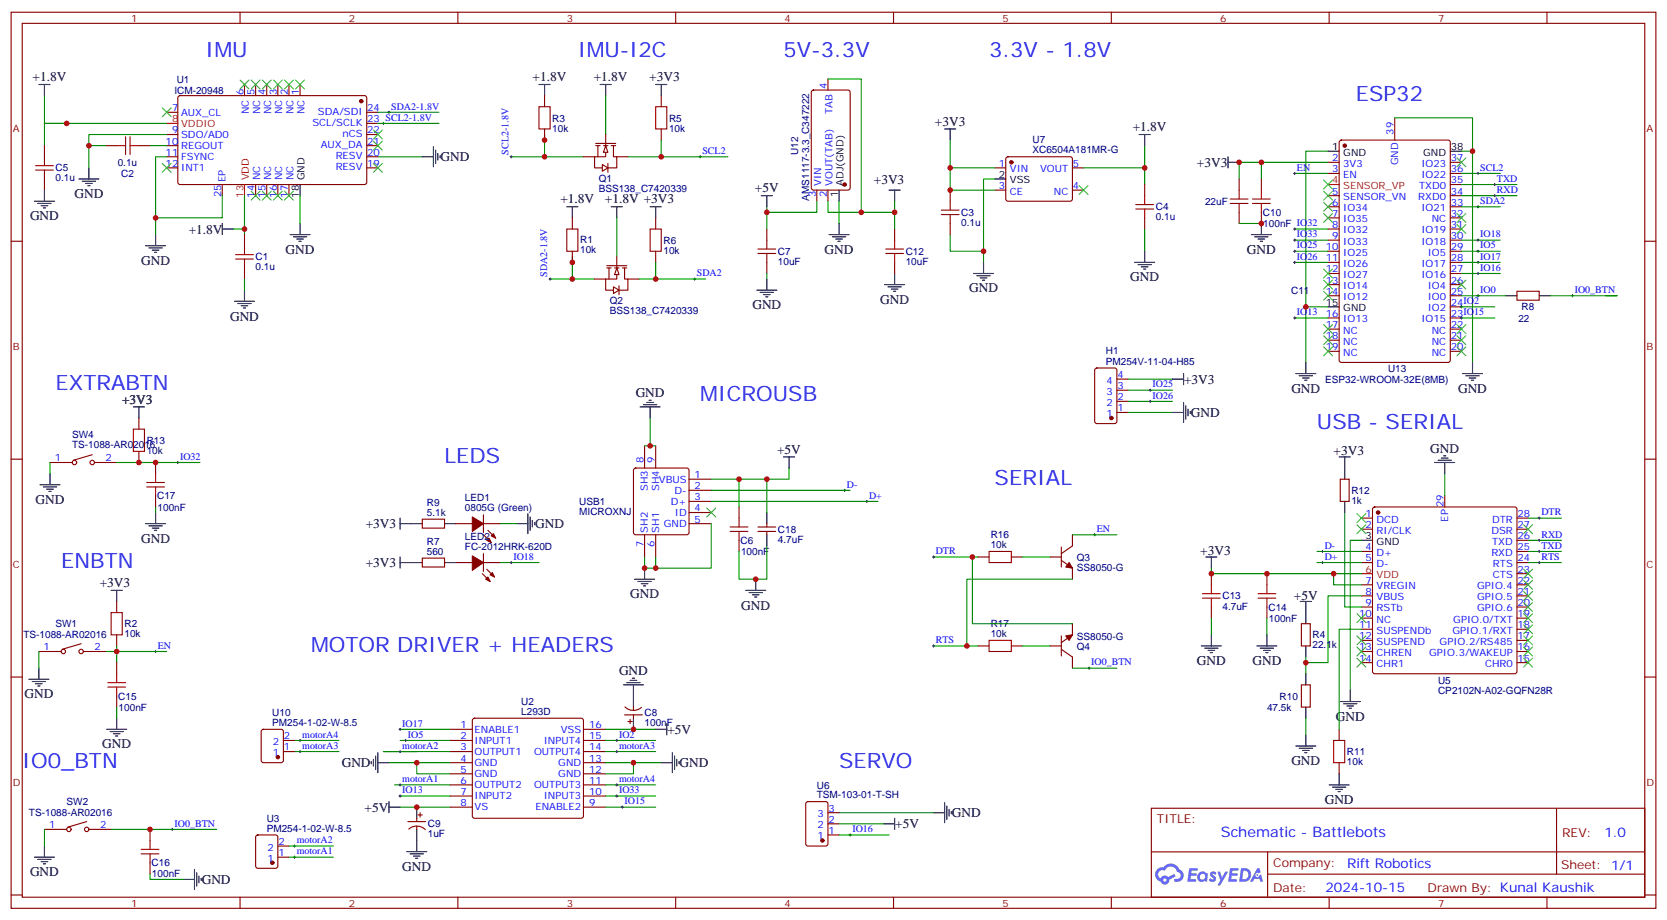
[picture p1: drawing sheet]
# EasyEDA schematic schematic.json
TITLE: Schematic - Battlebots; REV: 1.0; Date: 2024-10-15; Sheet: 1/1; Drawn By: Kunal Kaushik; Company: Rift Robotics

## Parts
C1  0.1u  [C0603]
C2  0.1u  [C0603]
C3  0.1u  [C0603]
C4  0.1u  [C0603]
C5  0.1u  [C0603]
C6  100nF  [C0603]
C7  10uF  [C0402]
C8  100nF  [CAP-TH_BD4.0-P1.50-D0.8-FD]
C9  1uF  [CAP-TH_BD4.0-P1.50-D0.8-FD]
C10  100nF  [C0603]
C11  22uF  [C0805]
C12  10uF  [C0402]
C13  4.7uF  [C0402]
C14  100nF  [C0603]
C15  100nF  [C0603]
C16  100nF  [C0603]
C17  100nF  [C0603]
C18  4.7uF  [C0603]
H1  PM254V-11-04-H85  [HDR-TH_4P-P2.54-V-F]
LED1  0805G (Green)  [LED0805-R-RD]
LED2  FC-2012HRK-620D  [LED0805-R-RD]
Q1  BSS138_C7420339  [SOT-23-3_L2.9-W1.3-P1.90-LS2.4-BR]
Q2  BSS138_C7420339  [SOT-23-3_L2.9-W1.3-P1.90-LS2.4-BR]
Q3  SS8050-G  [SOT-23-3_L2.9-W1.3-P1.90-LS2.4-BR]
Q4  SS8050-G  [SOT-23-3_L2.9-W1.3-P1.90-LS2.4-BR]
R1  10kΩ  [R0603]
R2  10kΩ  [R0603]
R3  10kΩ  [R0603]
R4  22.1kΩ  [R0402]
R5  10kΩ  [R0603]
R6  10kΩ  [R0603]
R7  560Ω  [R0402]
R8  22Ω  [R0402]
R9  5.1kΩ  [R0402]
R10  47.5kΩ  [R0402]
R11  10kΩ  [R0603]
R12  1kΩ  [R0402]
R13  10kΩ  [R0603]
R16  10kΩ  [R0603]
R17  10kΩ  [R0603]
SW1  TS-1088-AR02016  [SW-SMD_L3.9-W3.0-P4.45]
SW2  TS-1088-AR02016  [SW-SMD_L3.9-W3.0-P4.45]
SW4  TS-1088-AR02016  [SW-SMD_L3.9-W3.0-P4.45]
U1  ICM-20948  [QFN-24_L3.0-W3.0-P0.40-BL-EP]
U2  L293D  [DIP-16_L20.0-W6.4-P2.54-LS7.6-BL]
U3  PM254-1-02-W-8.5  [HDR-TH_2P-P2.54-H-F-W10.0-N]
U5  CP2102N-A02-GQFN28R  [QFN-28_L5.0-W5.0-P0.50-TL-EP3.3]
U6  TSM-103-01-T-SH  [HDR-SMD_3P-P2.54-H-M]
U7  XC6504A181MR-G  [SOT-25_L3.0-W1.6-P0.95-LS2.8-BR]
U10  PM254-1-02-W-8.5  [HDR-TH_2P-P2.54-H-F-W10.0-N]
U12  AMS1117-3.3_C347222  [SOT-223-4_L6.5-W3.5-P2.30-LS7.0-BR]
U13  ESP32-WROOM-32E(8MB)  [WIFI-SMD_ESP32-WROOM-32E]
USB1  MICROXNJ  [MICRO-USB-SMD_MICROXNJ]

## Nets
+1.8V: C1.1 C4.1 C5.1 Q1.1(G) Q2.1(G) R1.2 R3.1 U1.8(VDDIO) U1.13(VDD) U7.5(VOUT)
+3V3: C3.1 C10.1 C11.2 C12.2 C13.2 C14.1 H1.4 R2.2 R5.1 R6.1 R7.1 R9.1 R12.2 R13.2 U5.6(VDD) U5.7(VREGIN) U7.1(VIN) U7.3(CE) U12.2(VOUT(TAB)) U12.4(TAB) U13.2(3V3)
+5V: C6.1 C7.2 C8.1 C9.1 C18.2 R4.2 U2.8(VS) U2.16(VSS) U6.2 U12.3(VIN) USB1.1(VBUS)
GND: C1.2 C2.2 C3.2 C4.2 C5.2 C6.2 C7.1 C8.2 C9.2 C10.2 C11.1 C12.1 C13.1 C14.2 C15.2 C16.2 C17.2 C18.1 H1.1 LED1.2(K) R10.2 R11.1 SW1.1 SW2.1 SW4.1 U1.9(SDO/AD0) U1.11(FSYNC) U1.18(GND) U1.20(RESV) U1.25(EP) U2.4(GND) U2.5(GND) U2.12(GND) U2.13(GND) U5.3(GND) U5.29(EP) U6.3 U7.2(VSS) U12.1(ADJ(GND)) U13.1(GND) U13.15(GND) U13.38(GND) U13.39(GND) USB1.5(GND) USB1.6(SH1) USB1.7(SH2) USB1.8(SH3) USB1.9(SH4)
D+: U5.5(D-) USB1.3(D+)
D-: U5.4(D+) USB1.2(D-)
DTR: Q4.2(E) R16.2 U5.28(DTR)
EN: C15.1 Q3.3(C) R2.1 SW1.2 U13.3(EN)
IO0: R8.1 U13.25(IO0)
IO0_BTN: C16.1 Q4.3(C) R8.2 SW2.2
IO2: U2.15(INPUT4) U13.24(IO2)
IO5: U2.2(INPUT1) U13.29(IO5)
IO13: U2.7(INPUT2) U13.16(IO13)
IO15: U2.9(ENABLE2) U13.23(IO15)
IO16: U6.1 U13.27(IO16)
IO17: U2.1(ENABLE1) U13.28(IO17)
IO18: LED2.2(-) U13.30(IO18)
IO25: H1.3 U13.10(IO25)
IO26: H1.2 U13.11(IO26)
IO32: C17.1 R13.1 SW4.2 U13.8(IO32)
IO33: U2.10(INPUT3) U13.9(IO33)
motorA1: U2.6(OUTPUT2) U3.1
motorA2: U2.3(OUTPUT1) U3.2
motorA3: U2.14(OUTPUT4) U10.1
motorA4: U2.11(OUTPUT3) U10.2
RTS: Q3.2(E) R17.2 U5.24(RTS)
RXD: U5.26(TXD) U13.34(RXD0)
SCL2: Q1.3(D) R5.2 U13.36(IO22)
SCL2-1.8V: Q1.2(S) R3.2 U1.23(SCL/SCLK)
SDA2: Q2.3(D) R6.2 U13.33(IO21)
SDA2-1.8V: Q2.2(S) R1.1 U1.24(SDA/SDI)
TXD: U5.25(RXD) U13.35(TXD0)
LED2_1: LED2.1(+) R7.2
R9_2: LED1.1(A) R9.2
R16_1: Q3.1(B) R16.1
R17_1: Q4.1(B) R17.1
U1_10: C2.1 U1.10(REGOUT)
U5_8: R4.1 R10.1 U5.8(VBUS)
U5_9: R12.1 U5.9(RSTb)
U5_11: R11.2 U5.11(SUSPENDb)

Not connected (* = marked no-connect by the designer): U1 1(NC)* 2(NC)* 3(NC)* 4(NC)* 5(NC)* 6(NC)* 7(AUX_CL)* 12(INT1)* 14(NC)* 15(NC)* 16(NC)* 17(NC)* 19(RESV)* 21(AUX_DA)* 22(nCS)*; U5 1(DCD)* 2(RI/CLK)* 10(NC)* 12(SUSPEND)* 13(CHREN)* 14(CHR1)* 15(CHR0)* 16(GPIO.3/WAKEUP)* 17(GPIO.2/RS485)* 18(GPIO.1/RXT)* 19(GPIO.0/TXT)* 20(GPIO.6)* 21(GPIO.5)* 22(GPIO.4)* 23(CTS)* 27(DSR)*; U7 4(NC)*; U13 4(SENSOR_VP)* 5(SENSOR_VN)* 6(IO34)* 7(IO35)* 12(IO27)* 13(IO14)* 14(IO12)* 17(NC)* 18(NC)* 19(NC)* 20(NC)* 21(NC)* 22(NC)* 26(IO4)* 31(IO19)* 32(NC)* 37(IO23)*; USB1 4(ID)*

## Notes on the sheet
- IMU
- IMU-I2C
- 5V-3.3V
- 3.3V - 1.8V
- ESP32
- EXTRABTN
- +3V3
- MICROUSB
- USB - SERIAL
- LEDS
- SERIAL
- ENBTN
- MOTOR DRIVER + HEADERS
- IO0_BTN
- SERVO

# EasyEDA board pcb.json

Outline 66.04 x 40.64 mm; copper layers: TopLayer, +3V3, GND, BottomLayer. Coordinates in mm from the lower left corner of the outline.
Outline path: 41.66,40.63 arc(39.86,39.89) 39.12,38.09 39.12,35.68 arc(38.37,33.88) 36.58,33.14 24,33.15 arc(22.21,33.89) 21.46,35.69 21.46,38.1 arc(20.72,39.9) 18.92,40.64 2.54,40.64 arc(0.74,39.9) 0,38.1 0,35.56 arc(0.74,33.76) 2.54,33.02 5.08,33.02 arc(6.88,32.28) 7.62,30.48 7.62,20.32 3.81,20.32 3.81,17.78 7.62,17.78 7.62,10.16 arc(6.88,8.36) 5.08,7.62 2.54,7.62 arc(0.74,6.88) 0,5.08 0,2.54 arc(0.74,0.74) 2.54,0 63.5,0 arc(65.3,0.74) 66.04,2.54 66.04,5.08 arc(65.3,6.88) 63.5,7.62 60.96,7.62 arc(59.16,8.36) 58.42,10.16 58.29,17.78 62.23,17.78 62.23,20.32 58.42,20.32 58.42,30.48 arc(59.16,32.28) 60.96,33.02 63.5,33.02 arc(65.3,33.76) 66.04,35.56 66.04,38.1 arc(65.3,39.9) 63.5,40.64 41.67,40.64

## Design rules (mm)
Default: track 0.203, clearance 0.152, via 0.61, via hole 0.305

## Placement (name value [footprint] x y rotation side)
C1  0.1u  [C0603]  44.07 34.42 270 top
C2  0.1u  [C0603]  46.99 37.85 180 top
C3  0.1u  [C0603]  49.78 23.88 90 top
C4  0.1u  [C0603]  44.32 24 90 top
C5  0.1u  [C0603]  49.91 34.42 270 top
C6  100nF  [C0603]  49.53 8.51 90 top
C7  10uF  [C0402]  18.16 15.62 270 top
C8  100nF  [CAP-TH_BD4.0-P1.50-D0.8-FD]  18.42 5.97 180 top
C9  1uF  [CAP-TH_BD4.0-P1.50-D0.8-FD]  43.43 5.97 0 top
C10  100nF  [C0603]  18.92 30.73 270 top
C11  22uF  [C0805]  18.92 36.07 270 top
C12  10uF  [C0402]  12.7 16 270 top
C13  4.7uF  [C0402]  54.99 8.76 90 top
C14  100nF  [C0603]  53.34 8.51 270 top
C15  100nF  [C0603]  17.02 27.43 270 top
C16  100nF  [C0603]  17.02 30.73 270 top
C17  100nF  [C0603]  17.02 23.88 270 top
C18  4.7uF  [C0603]  51.43 8.51 270 top
H1  PM254V-11-04-H85  [HDR-TH_4P-P2.54-V-F]  9.65 6.48 90 top
Hole_gge34991  -  [Hole_gge34991]  3.81 3.81 0 top
Hole_gge35003  -  [Hole_gge35003]  3.81 36.83 0 top
Hole_gge35015  -  [Hole_gge35015]  62.23 36.83 0 top
Hole_gge35060  -  [Hole_gge35060]  62.23 3.81 0 top
LED1  0805G (Green)  [LED0805-R-RD]  55.63 26.29 270 top
LED2  FC-2012HRK-620D  [LED0805-R-RD]  52.96 26.29 270 top
Q1  BSS138_C7420339  [SOT-23-3_L2.9-W1.3-P1.90-LS2.4-BR]  45.08 28.58 0 top
Q2  BSS138_C7420339  [SOT-23-3_L2.9-W1.3-P1.90-LS2.4-BR]  49.02 28.58 0 top
Q3  SS8050-G  [SOT-23-3_L2.9-W1.3-P1.90-LS2.4-BR]  45.47 10.8 90 top
Q4  SS8050-G  [SOT-23-3_L2.9-W1.3-P1.90-LS2.4-BR]  45.47 17.4 270 top
R1  10kΩ  [R0603]  49.02 31.11 0 top
R2  10kΩ  [R0603]  18.92 27.43 270 top
R3  10kΩ  [R0603]  45.34 31.11 180 top
R4  22.1kΩ  [R0402]  46.48 8.89 270 top
R5  10kΩ  [R0603]  42.04 28.07 90 top
R6  10kΩ  [R0603]  42.04 24.64 90 top
R7  560Ω  [R0402]  53.09 23.5 180 top
R8  22Ω  [R0402]  41.15 14.73 270 top
R9  5.1kΩ  [R0402]  55.63 23.5 0 top
R10  47.5kΩ  [R0402]  47.88 8.89 270 top
R11  10kΩ  [R0603]  55.37 14.99 180 top
R12  1kΩ  [R0402]  54.99 13.46 0 top
R13  10kΩ  [R0603]  18.92 23.88 270 top
R16  10kΩ  [R0603]  45.34 13.33 0 top
R17  10kΩ  [R0603]  45.34 14.86 0 top
SW1  TS-1088-AR02016  [SW-SMD_L3.9-W3.0-P4.45]  13.08 27.43 0 top
SW2  TS-1088-AR02016  [SW-SMD_L3.9-W3.0-P4.45]  13.08 30.86 0 top
SW4  TS-1088-AR02016  [SW-SMD_L3.9-W3.0-P4.45]  13.08 24 0 top
U1  ICM-20948  [QFN-24_L3.0-W3.0-P0.40-BL-EP]  46.99 34.42 90 top
U2  L293D  [DIP-16_L20.0-W6.4-P2.54-LS7.6-BL]  31.11 5.99 180 top
U3  PM254-1-02-W-8.5  [HDR-TH_2P-P2.54-H-F-W10.0-N]  56.01 19.05 90 top
U5  CP2102N-A02-GQFN28R  [QFN-28_L5.0-W5.0-P0.50-TL-EP3.3]  50.8 14.1 90 top
U6  TSM-103-01-T-SH  [HDR-SMD_3P-P2.54-H-M]  12.83 34.42 180 top
U7  XC6504A181MR-G  [SOT-25_L3.0-W1.6-P0.95-LS2.8-BR]  47.12 24.13 270 top
U10  PM254-1-02-W-8.5  [HDR-TH_2P-P2.54-H-F-W10.0-N]  10.03 19.05 270 top
U12  AMS1117-3.3_C347222  [SOT-223-4_L6.5-W3.5-P2.30-LS7.0-BR]  15.37 12.83 270 top
U13  ESP32-WROOM-32E(8MB)  [WIFI-SMD_ESP32-WROOM-32E]  30.35 22.73 270 top
USB1  MICROXNJ  [MICRO-USB-SMD_MICROXNJ]  51.31 3.81 0 top

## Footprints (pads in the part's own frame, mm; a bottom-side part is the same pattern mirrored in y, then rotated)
C0402
  rect 0.79x0.54 smd: 1(-0.545,0) 2(0.545,0)
C0603
  rect 0.8x0.9 smd: 1(-0.7,0) 2(0.7,0)
C0805
  rect 1.41x1.35 smd: 1(-1,0) 2(1,0)
CAP-TH_BD4.0-P1.50-D0.8-FD
  oval 1.2x1.2 hole 0.8: 1(-0.75,0) 2(0.75,0)
DIP-16_L20.0-W6.4-P2.54-LS7.6-BL
  oval 1.6x1.6 hole 1: 1(-8.89,-3.81) 2(-6.35,-3.81) 3(-3.81,-3.81) 4(-1.27,-3.81) 5(1.27,-3.81) 6(3.81,-3.81) 7(6.35,-3.81) 8(8.89,-3.81) 9(8.89,3.81) 10(6.35,3.81) 11(3.81,3.81) 12(1.27,3.81) 13(-1.27,3.81) 14(-3.81,3.81) 15(-6.35,3.81) 16(-8.89,3.81)
HDR-SMD_3P-P2.54-H-M
  rect 0.9x2 smd: 1(-2.54,0) 2(0,0) 3(2.54,0)
HDR-TH_2P-P2.54-H-F-W10.0-N
  oval 1.9x1.9 hole 1: 1(-1.27,0) 2(1.27,0)
HDR-TH_4P-P2.54-V-F
  rect 1.7x1.7 hole 1.1: 1(-3.81,0)
  oval 1.7x1.7 hole 1.1: 2(-1.27,0) 3(1.27,0) 4(3.81,0)
Hole_gge34991
  round 3.2 hole 3.2 unplated: (0,0)
Hole_gge35003
  round 3.2 hole 3.2 unplated: (0,0)
Hole_gge35015
  round 3.2 hole 3.2 unplated: (0,0)
Hole_gge35060
  round 3.2 hole 3.2 unplated: (0,0)
LED0805-R-RD
  rect 1x1.399 smd: 1(1.05,0) 2(-1.05,0)
MICRO-USB-SMD_MICROXNJ
  rect 0.4x1.6 smd: 1(-1.3,1.596) 2(-0.65,1.596) 3(0,1.596) 4(0.65,1.596) 5(1.3,1.596)
  oval 1.3x1.3 hole 0.7: 6(2.425,1.074) 9(-2.425,1.074)
  oval 1.3x1.8 hole 0.7x1.1: 7(3.625,-1.596) 8(-3.625,-1.596)
QFN-24_L3.0-W3.0-P0.40-BL-EP
  custom 0x0 smd: 1(-1,-1.427) 6(1,-1.427) 7(1.427,-1) 12(1.427,1) 13(1,1.427) 18(-1,1.427) 19(-1.427,1) 24(-1.427,-1)
  rect 0.2x0.505 smd: 2(-0.6,-1.427) 3(-0.2,-1.427) 4(0.2,-1.427) 5(0.6,-1.427) 14(0.6,1.427) 15(0.2,1.427) 16(-0.2,1.427) 17(-0.6,1.427)
  rect 0.505x0.2 smd: 8(1.427,-0.6) 9(1.427,-0.2) 10(1.427,0.2) 11(1.427,0.6) 20(-1.427,0.6) 21(-1.427,0.2) 22(-1.427,-0.2) 23(-1.427,-0.6)
  rect 1.7x1.7 smd: 25(0,0)
QFN-28_L5.0-W5.0-P0.50-TL-EP3.3
  rect 0.905x0.28 smd: 1(-2.377,1.5) 2(-2.377,1) 3(-2.377,0.5) 4(-2.377,0) 5(-2.377,-0.5) 6(-2.377,-1) 7(-2.377,-1.5) 15(2.377,-1.5) 16(2.377,-1) 17(2.377,-0.5) 18(2.377,0) 19(2.377,0.5) 20(2.377,1) 21(2.377,1.5)
  rect 0.28x0.905 smd: 8(-1.5,-2.377) 9(-1,-2.377) 10(-0.5,-2.377) 11(0,-2.377) 12(0.5,-2.377) 13(1,-2.377) 14(1.5,-2.377) 22(1.5,2.377) 23(1,2.377) 24(0.5,2.377) 25(0,2.377) 26(-0.5,2.377) 27(-1,2.377) 28(-1.5,2.377)
  rect 3.35x3.35 smd: 29(0,0)
R0402
  rect 0.566x0.54 smd: 1(-0.433,0) 2(0.433,0)
R0603
  rect 0.806x0.864 smd: 1(-0.753,0) 2(0.753,0)
SOT-23-3_L2.9-W1.3-P1.90-LS2.4-BR
  rect 1.25x0.7 smd: 1(1,-0.95) 2(1,0.95) 3(-1,0)
SOT-25_L3.0-W1.6-P0.95-LS2.8-BR
  rect 0.9x0.5 smd: 1(1.3,-0.95) 2(1.3,0) 3(1.3,0.95) 4(-1.3,0.95) 5(-1.3,-0.95)
SOT-223-4_L6.5-W3.5-P2.30-LS7.0-BR
  rect 2.47x0.98 smd: 1(2.835,-2.3) 2(2.835,0) 3(2.835,2.3)
  rect 2.47x3.6 smd: 4(-2.835,0)
SW-SMD_L3.9-W3.0-P4.45
  rect 1.23x1.36 smd: 1(-2.185,0) 2(2.185,0)
WIFI-SMD_ESP32-WROOM-32E
  rect 0.95x2.1 smd: 1(-9.002,-9) 2(-7.732,-9) 3(-6.463,-9) 4(-5.192,-9) 5(-3.922,-9) 6(-2.652,-9) 7(-1.383,-9) 8(-0.113,-9) 9(1.157,-9) 10(2.428,-9) 11(3.697,-9) 12(4.968,-9) 13(6.237,-9) 14(7.508,-9) 25(7.508,9) 26(6.237,9) 27(4.968,9) 28(3.697,9) 29(2.428,9) 30(1.157,9) 31(-0.113,9) 32(-1.383,9) 33(-2.652,9) 34(-3.922,9) 35(-5.192,9) 36(-6.463,9) 37(-7.732,9) 38(-9.002,9)
  rect 2.1x0.95 smd: 15(9.002,-5.715) 16(9.002,-4.445) 17(9.002,-3.175) 18(9.002,-1.905) 19(9.002,-0.635) 20(9.002,0.635) 21(9.002,1.905) 22(9.002,3.175) 23(9.002,4.445) 24(9.002,5.715)
  rect 0.9x0.9 smd: 39(-2.722,-0.1) 39(-2.722,-1.5) 39(-2.722,-2.9) 39(-1.322,-0.1) 39(-1.322,-1.5) 39(-1.322,-2.9) 39(0.079,-0.1) 39(0.079,-1.5) 39(0.079,-2.9)

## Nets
As in the schematic, except:
MOTORA1: U2.6 U3.1
MOTORA2: U2.3 U3.2
MOTORA3: U2.14 U10.1
MOTORA4: U2.11 U10.2

Pads without a net: U1 1 2 3 4 5 6 7 12 14 15 16 17 19 21 22; U5 1 2 10 12 13 14 15 16 17 18 19 20 21 22 23 27; U7 4; U13 4 5 6 7 12 13 14 17 18 19 20 21 22 26 31 32 37; USB1 4

## Via types
v1: diameter 0.62, hole 0.31, TopLayer to BottomLayer, 89 vias

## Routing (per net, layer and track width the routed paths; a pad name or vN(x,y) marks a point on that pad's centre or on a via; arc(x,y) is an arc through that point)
+1.8V: length 46.4
  TopLayer w0.203: C1.1 44,35.05 v1(42.8,35.05) ; 44.07,35.12 44.77,35.12 45.07,35.42 45.56,35.42 ; U1.8 47.59,36.16 47.88,36.45 v1(49.53,36.45) 49.91,36.07 49.91,35.12
  TopLayer w0.254: v1(47.12,31.24) 46.99,31.11 R3.1 ; v1(45.08,27.56) 46.13,27.56 46.19,27.62 ; v1(49.02,27.56) 49.94,27.56 50,27.62 ; R1.2 v1(50.8,31.11)
  TopLayer w0.381: v1(47.12,25.4) 47.09,25.43 U7.5 46.17,24.83 44.64,23.3 C4.1
  BottomLayer w0.203: v1(42.8,35.05) 44.2,36.45 v1(49.53,36.45) 50.29,36.45 50.8,35.94 v1(50.8,31.11) ; v1(47.12,31.24) 47.37,31.5 50.29,31.5 50.67,31.11 v1(50.8,31.11) ; v1(50.8,31.11) 50.8,28.32 50.04,27.56 v1(49.02,27.56) v1(45.08,27.56) 44.83,27.56 44.58,27.3 44.58,25.65 44.83,25.4 v1(47.12,25.4)
+3V3: length 37.9
  TopLayer w0.254: R12.2 56.26,13.46 v1(56.39,13.59)
  TopLayer w0.381: v1(54.99,10.41) C13.2 53.44,9.31 C14.1 53.34,11.3 52.92,11.72 U5.7 U5.6
  TopLayer w0.508: R6.1 v1(42.04,22.61) ; U7.1 46.17,23.81 46.48,24.13 v1(47.11,24.13) 47.75,24.13 48.07,23.81 U7.3 49.44,22.83 C3.1 ; R5.1 42.04,27.3 v1(43.05,26.29) ; U12.2 15.37,11.43 16.26,12.32 v1(16.26,13.08) 16.26,14.77 U12.4 ; v1(22.99,31.24) 22.21,30.47 U13.2 ; v1(19.68,25.65) 19.68,25.92 R2.2 ; v1(55.24,22.61) 55.24,23.44 R9.1 ; v1(53.47,22.61) 53.47,23.44 R7.1 ; 18.92,31.44 19.49,31.44 20.46,30.46 21.35,30.46 ; v1(19.56,21.46) 19.56,22.49 R13.2 ; C10.1 C11.2 ; C12.2 v1(12.7,13.84)
+5V: length 87.9
  TopLayer w0.508: 19.16,5.97 20.45,5.97 22.22,7.75 U2.8 22.22,7.65 23.9,5.97 38.1,5.97 40,4.06 ; C7.2 18.16,14.48 17.65,13.97 v1(17.65,12.95) 17.67,12.94 U12.3 17.67,7.47 C8.1 ; 40,4.06 U2.16 40,4.06 ; 40,4.06 41.91,5.97 C9.1 ; 43.7,6.98 48.43,6.98 USB1.1 50.01,7.33 C6.1 C18.2 ; 43.7,6.98 45.97,6.98 46.48,7.49 R4.2 46.48,7.48 46.98,6.98 ; 43.7,6.98 C9.1 ; 43.7,6.98 C9.1 ; U6.2 v1(12.83,33.02)
  BottomLayer w0.508: v1(12.83,33.02) 12.83,22.61 16.38,19.05 16.38,14.22 v1(17.65,12.95)
GND: length 77.3
  TopLayer w0.203: U1.20 46.39,32.67 46.1,32.39 43.43,32.39 v1(43.05,32) ; v1(49.53,10.8) 49.91,10.8 50.3,11.18 U5.3 ; U1.11 46.39,37.85 C2.2 ; v1(49.02,37.34) 48.51,36.83 47.62,36.83 47.19,36.39 U1.9
  TopLayer w0.254: v1(41.02,31.62) 39.54,31.62 39.33,31.84 ; USB1.6 53.13,4.88 USB1.5 ; v1(42.8,33.78) 44,33.78 C1.2 44.77,33.72 45.07,33.42 U1.18 ; C2.2 45.59,37.85 v1(45.21,37.47) ; C5.2 v1(49.91,32.51) ; v1(57.15,14.86) 57.02,14.99 R11.1
  TopLayer w0.381: 51.43,9.21 52.83,7.81 C14.2 53.75,8.22 C13.1 ; v1(12.06,9.14) 12.57,9.14 13.07,9.64 U12.1 ; R10.2 48.34,8.46 49.09,9.21 C6.2 C18.1
  TopLayer w0.508: 24.61,13.83 24.61,15.34 v1(24.64,15.37) ; SW1.1 v1(11.94,27.43) ; C10.2 C16.2 16.7,29.72 v1(14.1,29.72) ; U13.39 v1(27.45,24.76) U13.39 v1(28.15,25.45) v1(29.55,25.45) U13.39 v1(30.25,24.76) U13.39 ; U13.39 v1(28.17,24.05) U13.39 ; U13.39 v1(27.45,23.36) U13.39 v1(28.15,22.65) 28.85,22.65 ; C13.1 55.08,8.13 v1(55.88,8.13) ; U13.39 v1(29.52,24.05) U13.39 ; U13.39 v1(30.25,23.33) U13.39 v1(29.54,22.65) 28.85,22.65 ; C3.2 v1(49.78,25.78) ; SW4.1 v1(11.94,24) ; U6.3 10.54,34.16 v1(10.54,32.51) 10.9,32.16 SW2.1 ; v1(13.97,26.29) 16.58,26.29 C15.2 ; C6.2 v1(49.53,10.8) ; v1(16,22.1) 16,22.16 C17.2 ; C12.1 v1(12.7,18.03) ; 28.85,22.65 v1(28.85,23.35) U13.39 ; U13.39 v1(28.85,24.74) 28.85,25.46 ; v1(43.18,24.64) 43.24,24.7 C4.2 ; v1(22.99,32.26) 21.74,32.26 21.33,31.84 ; v1(19.05,16.13) 18.2,16.13 C7.1 ; U7.2 v1(47.12,21.97) ; C14.2 v1(53.34,6.6) ; C11.1 v1(18.92,38.73) ; 55.63,27.34 v1(55.63,28.32)
  vias: v1(46.99,34.42) v1(50.93,14.1)
D+: length 9.3
  TopLayer w0.254: v1(51.69,10.8) 51.3,11.18 U5.5 ; v1(51.56,4.06) 51.31,4.32 USB1.3
  BottomLayer w0.254: v1(51.69,10.8) 51.69,4.19 v1(51.56,4.06)
D-: length 9.3
  TopLayer w0.254: v1(50.42,4.06) 50.66,4.3 USB1.2 ; U5.4 v1(50.8,10.54)
  BottomLayer w0.254: v1(50.8,10.54) 50.8,4.44 v1(50.42,4.06)
DTR: length 6.9
  TopLayer w0.254: U5.28 47.09,12.6 46.36,13.33 v1(46.1,13.33) ; Q4.2 45.61,16.4 v1(45.34,16.13)
  BottomLayer w0.254: v1(45.34,16.13) 45.34,14.1 v1(46.1,13.33)
EN: length 41.3
  TopLayer w0.254: SW1.2 15.97,28.13 C15.1 17.07,28.19 R2.1 19.93,29.2 U13.3 21.37,29.21 v1(23.24,29.21)
  BottomLayer w0.254: v1(23.24,29.21) 27.56,29.21 32.39,24.38 32.39,20.32 40.26,12.45 42.93,12.45 v1(45.47,9.91)
IO0: length 1.8
  TopLayer w0.254: R8.1 39.41,15.16 U13.25
IO0_BTN: length 46.3
  TopLayer w0.254: v1(17.02,33.27) C16.1 15.84,31.43 SW2.2 ; R8.2 v1(41.15,13.33)
  BottomLayer w0.254: v1(45.47,18.4) 45.47,17.65 v1(41.15,13.33) 40.51,13.33 33.02,20.83 33.02,24.77 27.81,29.97 20.32,29.97 v1(17.02,33.27)
IO2: length 12.1
  TopLayer w0.254: v1(36.07,12.19) U13.24
  BottomLayer w0.254: v1(36.07,12.19) 36.07,3.58 U2.15
IO5: length 12.4
  TopLayer w0.254: U2.2 37.46,10.44 37.21,10.69 37.21,19.58 38.1,20.47 39.26,20.47 39.33,20.41
IO13: length 4.5
  TopLayer w0.254: U2.7 25.88,10.92 25.88,13.83
IO15: length 24.1
  TopLayer w0.254: v1(34.8,12.19) U13.23
  BottomLayer w0.254: v1(34.8,12.19) 33.65,11.05 33.65,8.66 32,7.01 27.05,7.01 26.03,5.99 26.03,1.27 25.53,0.76 22.73,0.76 22.22,1.27 U2.9
IO16: length 36.3
  TopLayer w0.203: v1(40.89,17.78) 39.35,17.76
  TopLayer w0.254: v1(16.38,34.42) U6.1
  BottomLayer w0.254: v1(16.38,34.42) 17.14,34.42 20.95,30.61 28.19,30.61 33.65,25.15 33.65,21.21 37.08,17.78 v1(40.89,17.78)
IO17: length 11.7
  TopLayer w0.254: U2.1 37.72,12.09 37.72,18.82 38.04,19.14 39.33,19.14
IO18: length 19
  TopLayer w0.508: 52.96,27.34 51.85,27.34 51.31,26.8 51.31,22.22 50.29,21.21 46.23,21.21 45.86,21.57 39.35,21.57
IO25: length 21.8
  TopLayer w0.254: v1(11.68,12.95) 11.68,18.16 13.83,20.31 U13.10
  BottomLayer w0.254: H1.3 11.68,9.78 v1(11.68,12.95)
IO26: length 22.6
  TopLayer w0.254: v1(13.59,18.03) 14.59,19.04 U13.11
  BottomLayer w0.254: v1(13.59,18.03) 13.59,9.14 H1.2
IO32: length 7.5
  TopLayer w0.254: SW4.2 15.87,24 16.45,24.58 C17.1 17.07,24.63 R13.1 19.44,24.63 19.94,24.13 19.94,23.37 20.46,22.85 U13.8
IO33: length 22
  TopLayer w0.203: U13.9 22.87,21.58 v1(23.49,20.95)
  BottomLayer w0.254: 24.55,2.4 U2.10 23.49,3.45 v1(23.49,20.95)
LED2_1: length 1.9
  TopLayer w0.508: R7.2 52.65,24.93 LED2.1
MOTORA1: length 41
  TopLayer w0.508: U2.6 30,7.11 40.89,7.11 43.18,9.4 43.18,18.41 44.32,19.56 54.23,19.56 U3.1
MOTORA2: length 32.1
  TopLayer w0.508: U3.2 43.81,20.32 42.16,18.67 42.16,10.06 40.39,8.28 35.81,8.28 34.92,9.17 U2.3
MOTORA3: length 40.5
  TopLayer w0.508: v1(22.73,4.7) 33.65,4.7 34.92,3.43 U2.14
  BottomLayer w0.508: U10.1 13.84,20.32 15.49,18.67 15.49,6.1 16.89,4.7 v1(22.73,4.7)
MOTORA4: length 32.4
  TopLayer w0.508: v1(21.72,3.56) 25.93,3.56 U2.11
  BottomLayer w0.508: U10.2 11.56,19.3 13.72,19.3 14.6,18.41 14.6,5.72 16.76,3.56 v1(21.72,3.56)
R9_2: length 1.9
  TopLayer w0.508: R9.2 56.06,24.81 55.63,25.24
R16_1: length 2.5
  BottomLayer w0.254: v1(44.58,13.33) 46.1,11.81 v1(46.48,11.81)
R17_1: length 1.6
  TopLayer w0.254: R17.1 44.59,16.33 Q4.1
RTS: length 6.5
  TopLayer w0.254: Q3.2 44.56,11.8 45.34,12.57 45.34,14.61 45.59,14.86 R17.2 ; 46.09,14.86 47.62,14.86 47.89,14.6 U5.24
RXD: length 18.9
  TopLayer w0.254: 48.39,13.59 47.5,13.59 v1(47.24,13.33) ; v1(41.02,26.67) 39.42,26.67 39.33,26.76
  BottomLayer w0.254: v1(41.02,26.67) 41.02,24.89 46.61,19.3 46.61,13.97 v1(47.24,13.33)
SCL2: length 4.6
  TopLayer w0.254: 43.72,28.58 42.28,28.58 R5.2
  TopLayer w0.381: R5.2 41.66,29.2 U13.36
SCL2-1.8V: length 7.2
  TopLayer w0.203: U1.23 47.59,32.6 46.99,32 44.83,32 44.59,31.76 R3.2
  TopLayer w0.254: R3.2 44.59,30.09 45.15,29.53 46.19,29.53
SDA2: length 10.5
  TopLayer w0.254: Q2.3 48.02,27.7 46.74,26.42 44.2,26.42 43.17,25.39 R6.2 39.36,25.39 U13.33
SDA2-1.8V: length 4.9
  TopLayer w0.203: R1.1 48.27,32.25 47.99,32.53 U1.24
  TopLayer w0.254: 50,29.53 48.89,29.53 48.27,30.15 R1.1
TXD: length 19.4
  TopLayer w0.254: v1(41.15,28.07) 41.11,28.03 39.33,28.03 ; v1(47.37,14.22) 47.5,14.1 U5.25
  BottomLayer w0.254: v1(41.15,28.07) 42.04,27.18 42.04,24.77 47.37,19.43 v1(47.37,14.22)
U1_10: length 2.4
  TopLayer w0.203: U1.10 46.79,36.95 47.69,37.85
U5_8: length 11.7
  TopLayer w0.254: U5.8 54.2,12.6 v1(54.48,12.32) ; v1(47.88,10.41) R10.1 R4.1
  BottomLayer w0.254: v1(54.48,12.32) 49.15,12.32 47.88,11.05 v1(47.88,10.41)
U5_9: length 1.5
  TopLayer w0.254: U5.9 54.19,13.1 R12.1
U5_11: length 1.8
  TopLayer w0.254: R11.2 53.73,14.1 U5.11

## Copper pours and planes (outline as drawn; the poured copper is in the pictures)
+3V3 on +3V3: 70.48,-3.68 -1.91,-3.68 -5.33,-0.25 -5.33,45.08 0.38,50.8 64.01,50.8 70.48,44.32
GND on GND: 62.86,51.05 69.98,43.94 70.87,-3.81 -1.65,-3.81 -5.33,-0.13 -5.33,44.45 1.27,51.05

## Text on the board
TopSilkLayer: IO25 | IO26 | GND | RUMBLE | V2.0 | 26024 | RIFT
